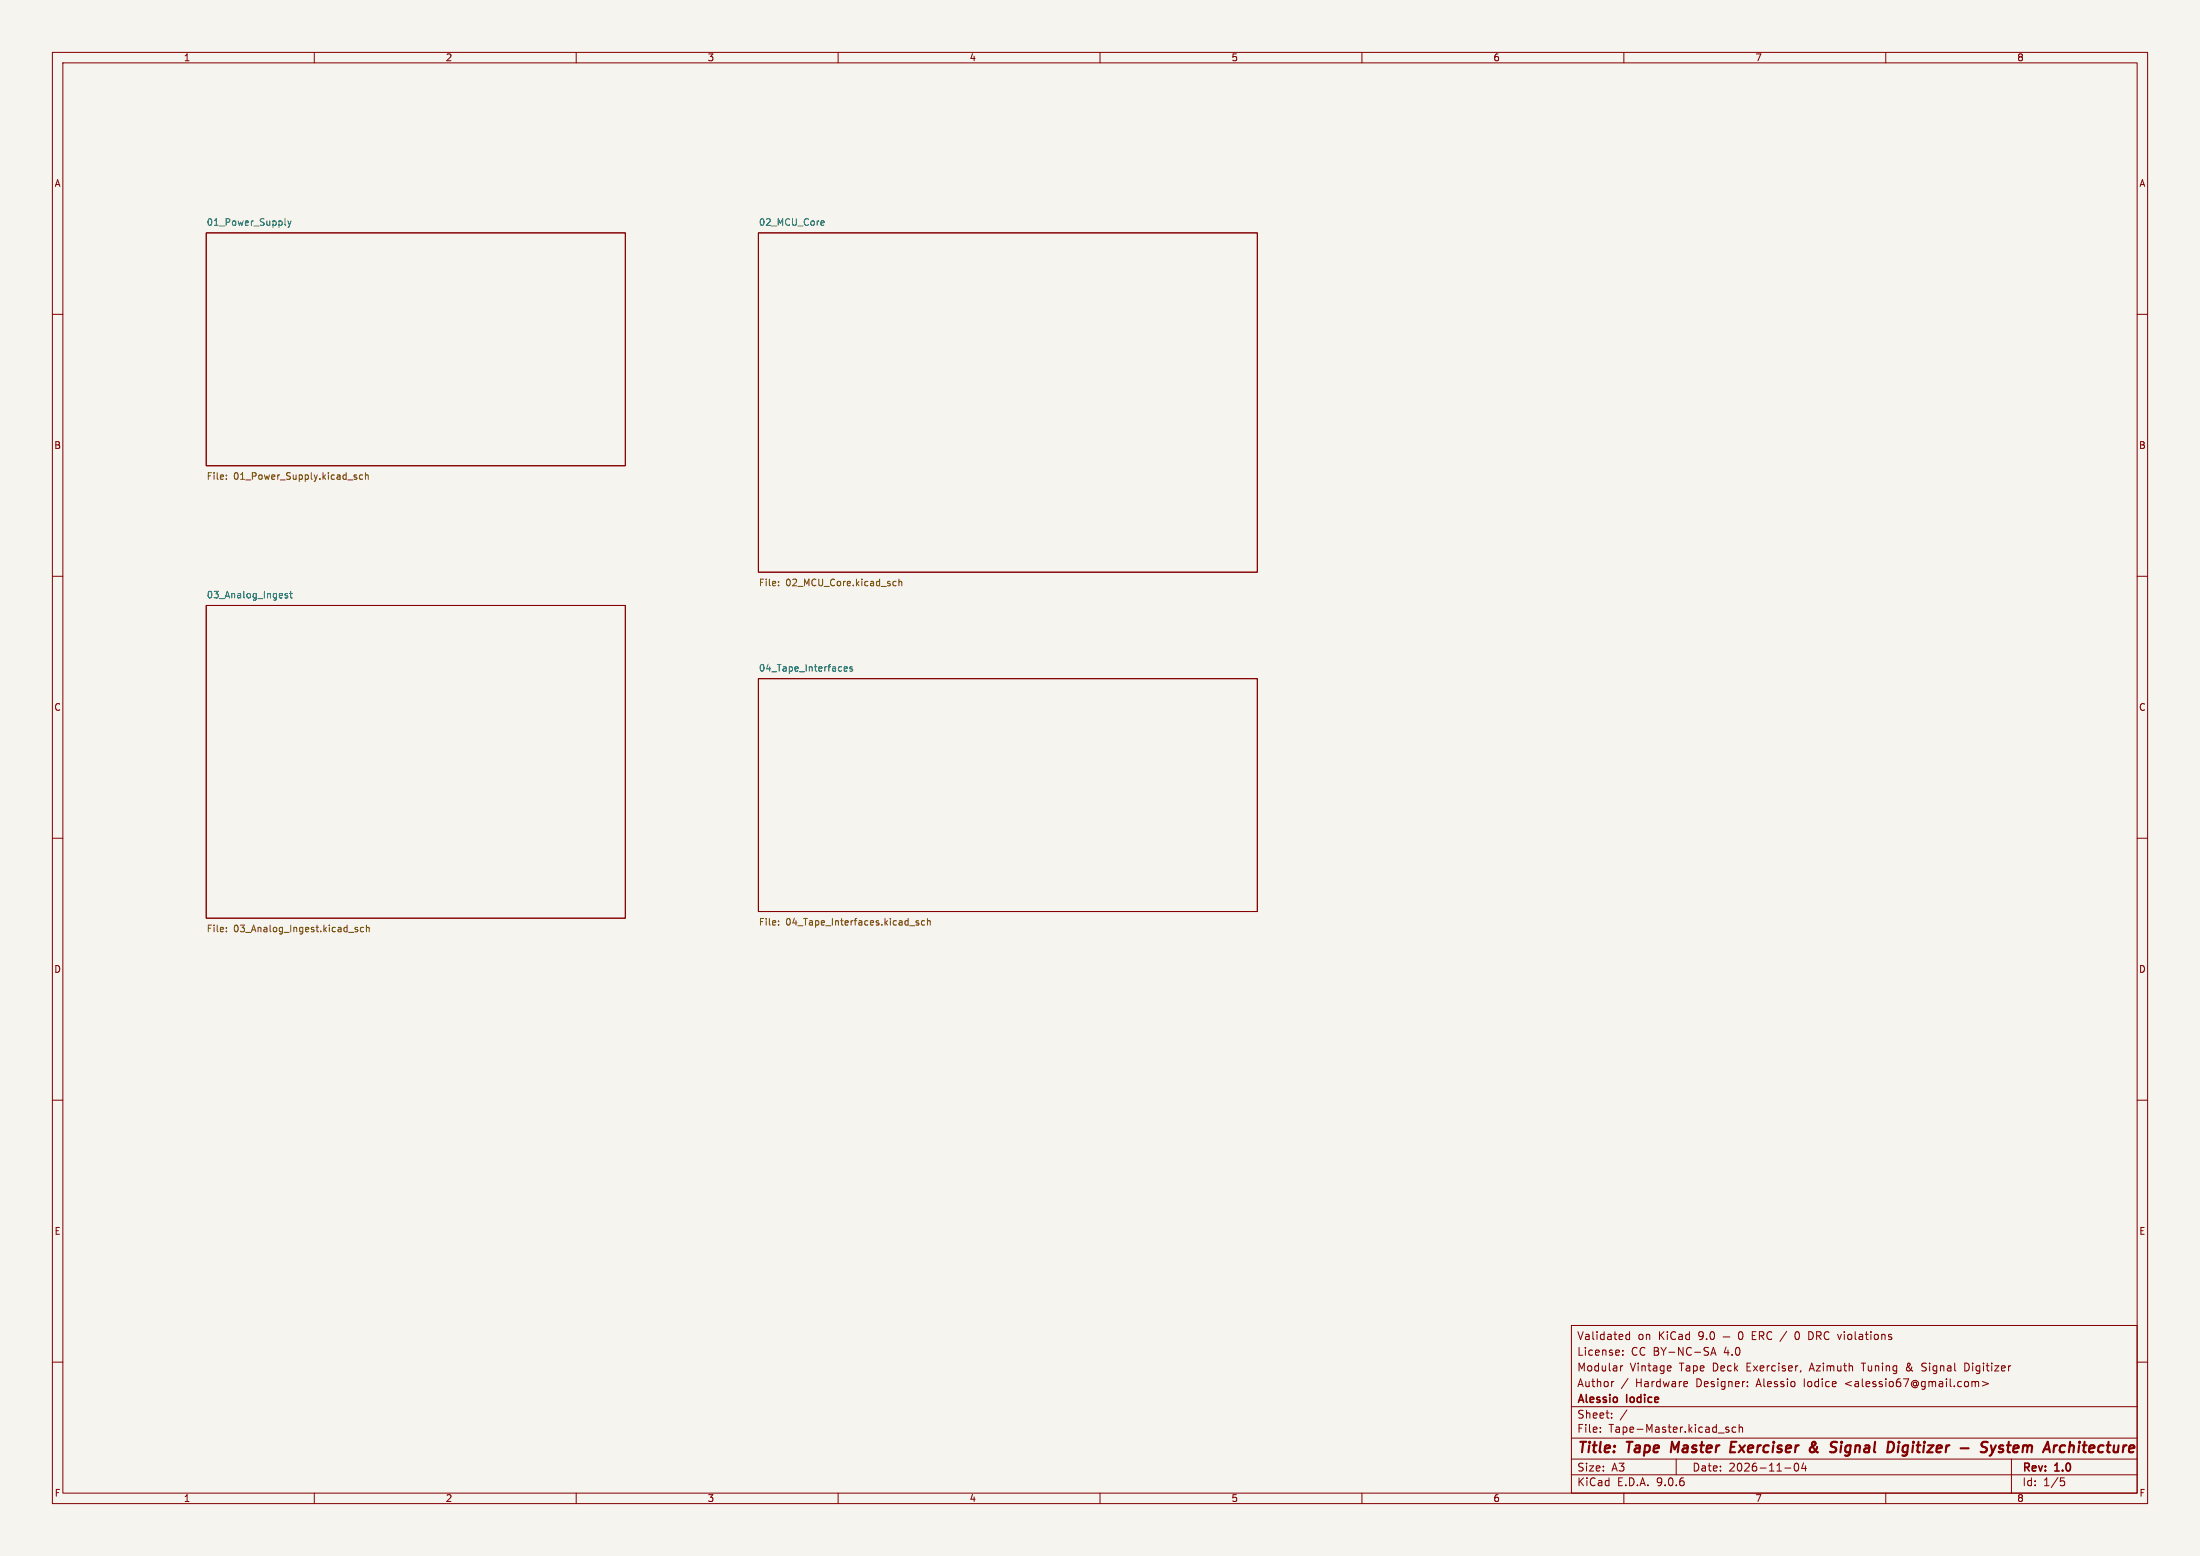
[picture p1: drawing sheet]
<svg xmlns="http://www.w3.org/2000/svg" width="420mm" height="297mm" viewBox="0 0 420 297" stroke-linecap="round" stroke-linejoin="round" font-family="sans-serif">
<path d="M0 0h420v297h-420z" fill="#f5f4ef" stroke="#f5f4ef" stroke-width=".19"/>
<g fill="none" stroke="#840000" stroke-width=".19">
<path d="M10 10h400v277h-400zM12 12h396v273h-396zM60 10v2M110 10v2M160 10v2M210 10v2M260 10v2M310 10v2M360 10v2M39.4 44.5h80v44.4h-80zM144.8 44.5h95.2v64.7h-95.2zM10 60h2"/>
<path d="M408 60h2M10 110h2M39.4 115.6h80v59.7h-80zM408 110h2M144.8 129.5h95.2v44.5h-95.2zM10 160h2M408 160h2M10 210h2M408 210h2M300 253h108v32h-108zM309.8 258.5v.2M309.8 257.8v.1"/>
<path d="M311.1 254.2v1.5M311.1 254.8l-.4-.1-.3 .3 .1 .6h.6M326.6 258.7l.5-1.5 .5 1.5M326.7 258.3h.7M328.9 255.2h1.3M332 254.3l.2-.1a.8 .8 0 0 1 .6 .7 .8 .8 0 0 1-.6 .8l-.2-.2-.1-.4zM343 254.2a.94 .94 0 0 0 0 1.5M345.3 254.2l.6 .1M345.9 255.6l-.6 .1M10 260h2M300 278.5h108M300 274.5h108"/>
<path d="M300 268.5h108M305.5 273.2v.2M305.5 272.5v.1M307.7 270.5v.2M307.7 269.8v.1M308.1 263.7l-.3 .1M309.4 260.7v1M309.8 260.7l-.3 .1-.1 .2M310.6 269.1l-1.3 1.9M310.8 263.1l-1.3 1.9M318.8 260.7l.2 .3-.7 .2M318.9 261.6l-.1 .1"/>
<path d="M320 278.5v3M321.9 263.7l.3 .3-.8 .2M322.1 264.6l-.2 .1M330 272.5l-.3-.1-.3 .2 .1 .2 .5 .2v.3h-.6M331.4 272.5l-.5-.1-.2 .3 .1 .6h.6M332 272.5l.2-.1 .4 .1 .1 .9M332 271.9v1.5M333.6 264.5v.2M333.6 263.8v.1M342.7 279.4l.2-.1a.8 .8 0 0 1 .5 .7 .8 .8 0 0 1-.5 .8l-.2-.2-.2-.4zM343.8 261.6l-.1 .3M344.3 279.2l-.4 1.1h1"/>
<path d="M344.7 279.8v1M364 261v.5M366.9 261.6l.5 .1M367.2 260.2l-.3 .3v.3l.3 .1M375.7 260.3l-.6-.1v1.5l.6-.1M376.4 263.8l.5-.1 .2 .2M376.4 263.7v1M377.1 263.9l.2-.2 .4 .1v.9M377.1 263.9v.8M378.4 263.7l1.2 .4-1.2 .4M384 278.5v6.5M408 260h2"/>
<path d="M60 285v2M110 285v2M160 285v2M210 285v2M260 285v2M300 281.5h108M310 285v2M340.7 280.2h1.2M360 285v2M393.4 282.1h.7M393.5 282.7h.4l.3 .2-.2 .6-.5 .1"/>
</g>
<g fill="none" stroke="#840000" stroke-width=".4">
<path d="M319.2 275.2l-.2 2M330.4 276.2h.7M331.5 275.2h-1l-.2 2h.9M345.7 276.3l.9-.7-.1-.3-.2-.1a.41 .41 0 0 0-.4 .5l.6 1.1 .5 .4M346.9 276.2l-.2 .4a.92 .92 0 0 1-.9 .6l-.2-.1M351.5 275.9l-.2 1.3M351.6 275.2v.2M362.5 275.9l-.2 1.3M362.5 275.2v.2M363.2 277.8l.4 .1M363.7 275.9l-.4 .4-.1 .5 .1 .3 .6 .1M378.1 277.1l.3 .1"/>
<path d="M379.5 275.3a.85 .85 0 0 0-1.1 .1l-.1 .6M380.1 275.9l.3 1.3 .6-1.3M382.4 276a.49 .49 0 0 0-.8 .3l.3 .2 .5 .1v.3l-.3 .3-.6-.1M395.2 275.2l-.2 2M395.9 276a.57 .57 0 0 0-.8 .1M395.9 276.2l-.1 1"/>
</g>
<path d="M54.4 41.7v1.1l.2 .2M55 42.2l.3 .8M55.3 43l-.3 .4M55.6 42.2l-.3 .8M156.9 42.2h.4v.3l-.6 .1M157.3 43h-.4M54.9 113.4l-.3-.1-.2 .2 .1 .2 .4 .1v.3h-.5M55.3 113.3h.5M55.5 112.9v1.1l.3 .1M161.1 127.7l.7-.1-.1-.3h-.4l-.2 .1 .1 .6h.5M162.7 127.3h-.3l-.2 .1 .1 .2 .4 .1v.3h-.5" fill="none" stroke="#006464" stroke-width=".19"/>
<g fill="none" stroke="#725600" stroke-width=".19">
<path d="M43.2 91.4v.1M43.2 90.7v.1M67.8 91.1h.3v.2l-.4 .2M67.8 90.6l.3 .1M69.2 90.7l-.3-.1-.3 .3 .1 .5h.5M69.8 90.8l.1-.2 .4 .1v.8M69.8 90.2v1.3M148.6 111.7v.1M148.6 111v.1M170.6 111.8h.5M170.6 111h.5M171.6 111.1l.2-.1h.3l.1 .8"/>
<path d="M171.6 110.5v1.3M43.2 177.1v.1M43.2 177.7v.2M68.3 177.1l-.3-.1-.2 .2v.2l.5 .1v.3h-.5M69.4 177.1l-.4-.1-.2 .2 .1 .6h.5M69.9 177.1l.2-.1 .3 .1 .1 .8M69.9 176.6v1.3M148.6 175.8v.1M148.6 176.5v.1M173.7 176.7h.9M175.4 175.8l-.3-.1-.2 .2v.2l.5 .1v.3h-.5M176.5 175.8l-.4-.1-.2 .3 .1 .5h.5"/>
<path d="M177.1 175.9l.1-.2 .3 .1 .1 .8M177.1 175.3v1.3"/>
</g>
<g font-size="2.8" fill="#840000">
<text x="301" y="277.9">Title:</text>
<text x="310.6" y="277.9">Tape</text>
<text x="319.8" y="277.9">Master</text>
<text x="332" y="277.9">Exerciser</text>
<text x="347.9" y="277.9">&amp;</text>
<text x="352.7" y="277.9">Signal</text>
<text x="364.4" y="277.9">Digitizer</text>
<text x="379.1" y="277.9">-</text>
<text x="383.9" y="277.9">System</text>
<text x="396.8" y="277.9">Architecture</text>
</g>
<g font-size="2.1" fill="#840000">
<text x="301" y="256">Validated</text>
<text x="312.6" y="256">on</text>
<text x="316.7" y="256">KiCad</text>
<text x="324.4" y="256">9.0</text>
<text x="335" y="256">ERC /</text>
<text x="343.5" y="256">0</text>
<text x="346.3" y="256">DRC violations</text>
<text x="301" y="262">Modular</text>
<text x="301" y="259">License:</text>
<text x="311.1" y="262">Vintage</text>
<text x="311.4" y="259">CC BY-NC-SA</text>
<text x="320.7" y="262">Tape</text>
<text x="327.1" y="262">Deck</text>
<text x="329.2" y="259">4.0</text>
<text x="333.7" y="262">Exerciser,</text>
<text x="345.9" y="262">Azimuth</text>
<text x="356" y="262">Tuning</text>
<text x="364.6" y="262">&amp;</text>
<text x="367.7" y="262">Signal</text>
<text x="376" y="262">Digitizer</text>
<text x="301" y="268.2">Alessio</text>
<text x="301" y="265">Author</text>
<text x="310.6" y="268.2">Iodice</text>
<text x="312.3" y="265">Hardware</text>
<text x="324" y="265">Designer:</text>
<text x="335.6" y="265">Alessio</text>
<text x="344.8" y="265">Iodice</text>
<text x="352.8" y="265">&lt;alessio67@gmail.com&gt;</text>
<text x="301" y="273.7">File:</text>
<text x="301" y="271">Sheet:</text>
<text x="307.1" y="273.7">Tape-Master.kicad_sch</text>
<text x="301" y="281.1">Size:</text>
<text x="307.6" y="281.1">A3</text>
<text x="323" y="281.1">Date:</text>
<text x="330" y="281.1">2026-11-04</text>
<text x="386" y="281.3">Rev:</text>
<text x="392.4" y="281.3">1.0</text>
<text x="301" y="283.9">KiCad</text>
<text x="308.7" y="283.9">E.D.A.</text>
<text x="316.3" y="283.9">9.0.6</text>
<text x="386" y="283.9">Id:</text>
<text x="390.1" y="283.9">1/5</text>
</g>
<g font-size="1.8" fill="#840000">
<text x="35" y="11.9">1</text>
<text x="85" y="11.9">2</text>
<text x="135" y="11.9">3</text>
<text x="185" y="11.9">4</text>
<text x="235" y="11.9">5</text>
<text x="285" y="11.9">6</text>
<text x="335" y="11.9">7</text>
<text x="385" y="11.9">8</text>
<text x="10.3" y="35.9">A</text>
<text x="408.3" y="35.9">A</text>
<text x="10.3" y="85.9">B</text>
<text x="408.2" y="85.9">B</text>
<text x="10.3" y="135.9">C</text>
<text x="408.2" y="135.9">C</text>
<text x="10.3" y="185.9">D</text>
<text x="408.2" y="185.9">D</text>
<text x="10.3" y="235.9">E</text>
<text x="408.3" y="235.9">E</text>
<text x="10.3" y="285.9">F</text>
<text x="35" y="286.9">1</text>
<text x="85" y="286.9">2</text>
<text x="135" y="286.9">3</text>
<text x="185" y="286.9">4</text>
<text x="235" y="286.9">5</text>
<text x="285" y="286.9">6</text>
<text x="335" y="286.9">7</text>
<text x="385" y="286.9">8</text>
<text x="408.3" y="285.9">F</text>
</g>
<g font-size="1.8" fill="#006464">
<text x="39.4" y="43.2">01_Power_Supply</text>
<text x="144.8" y="43.2">02_MCU_Core</text>
<text x="39.4" y="114.3">03_Analog_Ingest</text>
<text x="144.8" y="128.3">04_Tape_Interfaces</text>
</g>
<g font-size="1.8" fill="#725600">
<text x="39.4" y="91.9">File:</text>
<text x="44.6" y="91.9">01_Power_Supply.kicad_sch</text>
<text x="144.8" y="112.2">File:</text>
<text x="150" y="112.2">02_MCU_Core.kicad_sch</text>
<text x="39.4" y="178.3">File:</text>
<text x="44.6" y="178.3">03_Analog_Ingest.kicad_sch</text>
<text x="144.8" y="177">File:</text>
<text x="150" y="177">04_Tape_Interfaces.kicad_sch</text>
</g>
</svg>
